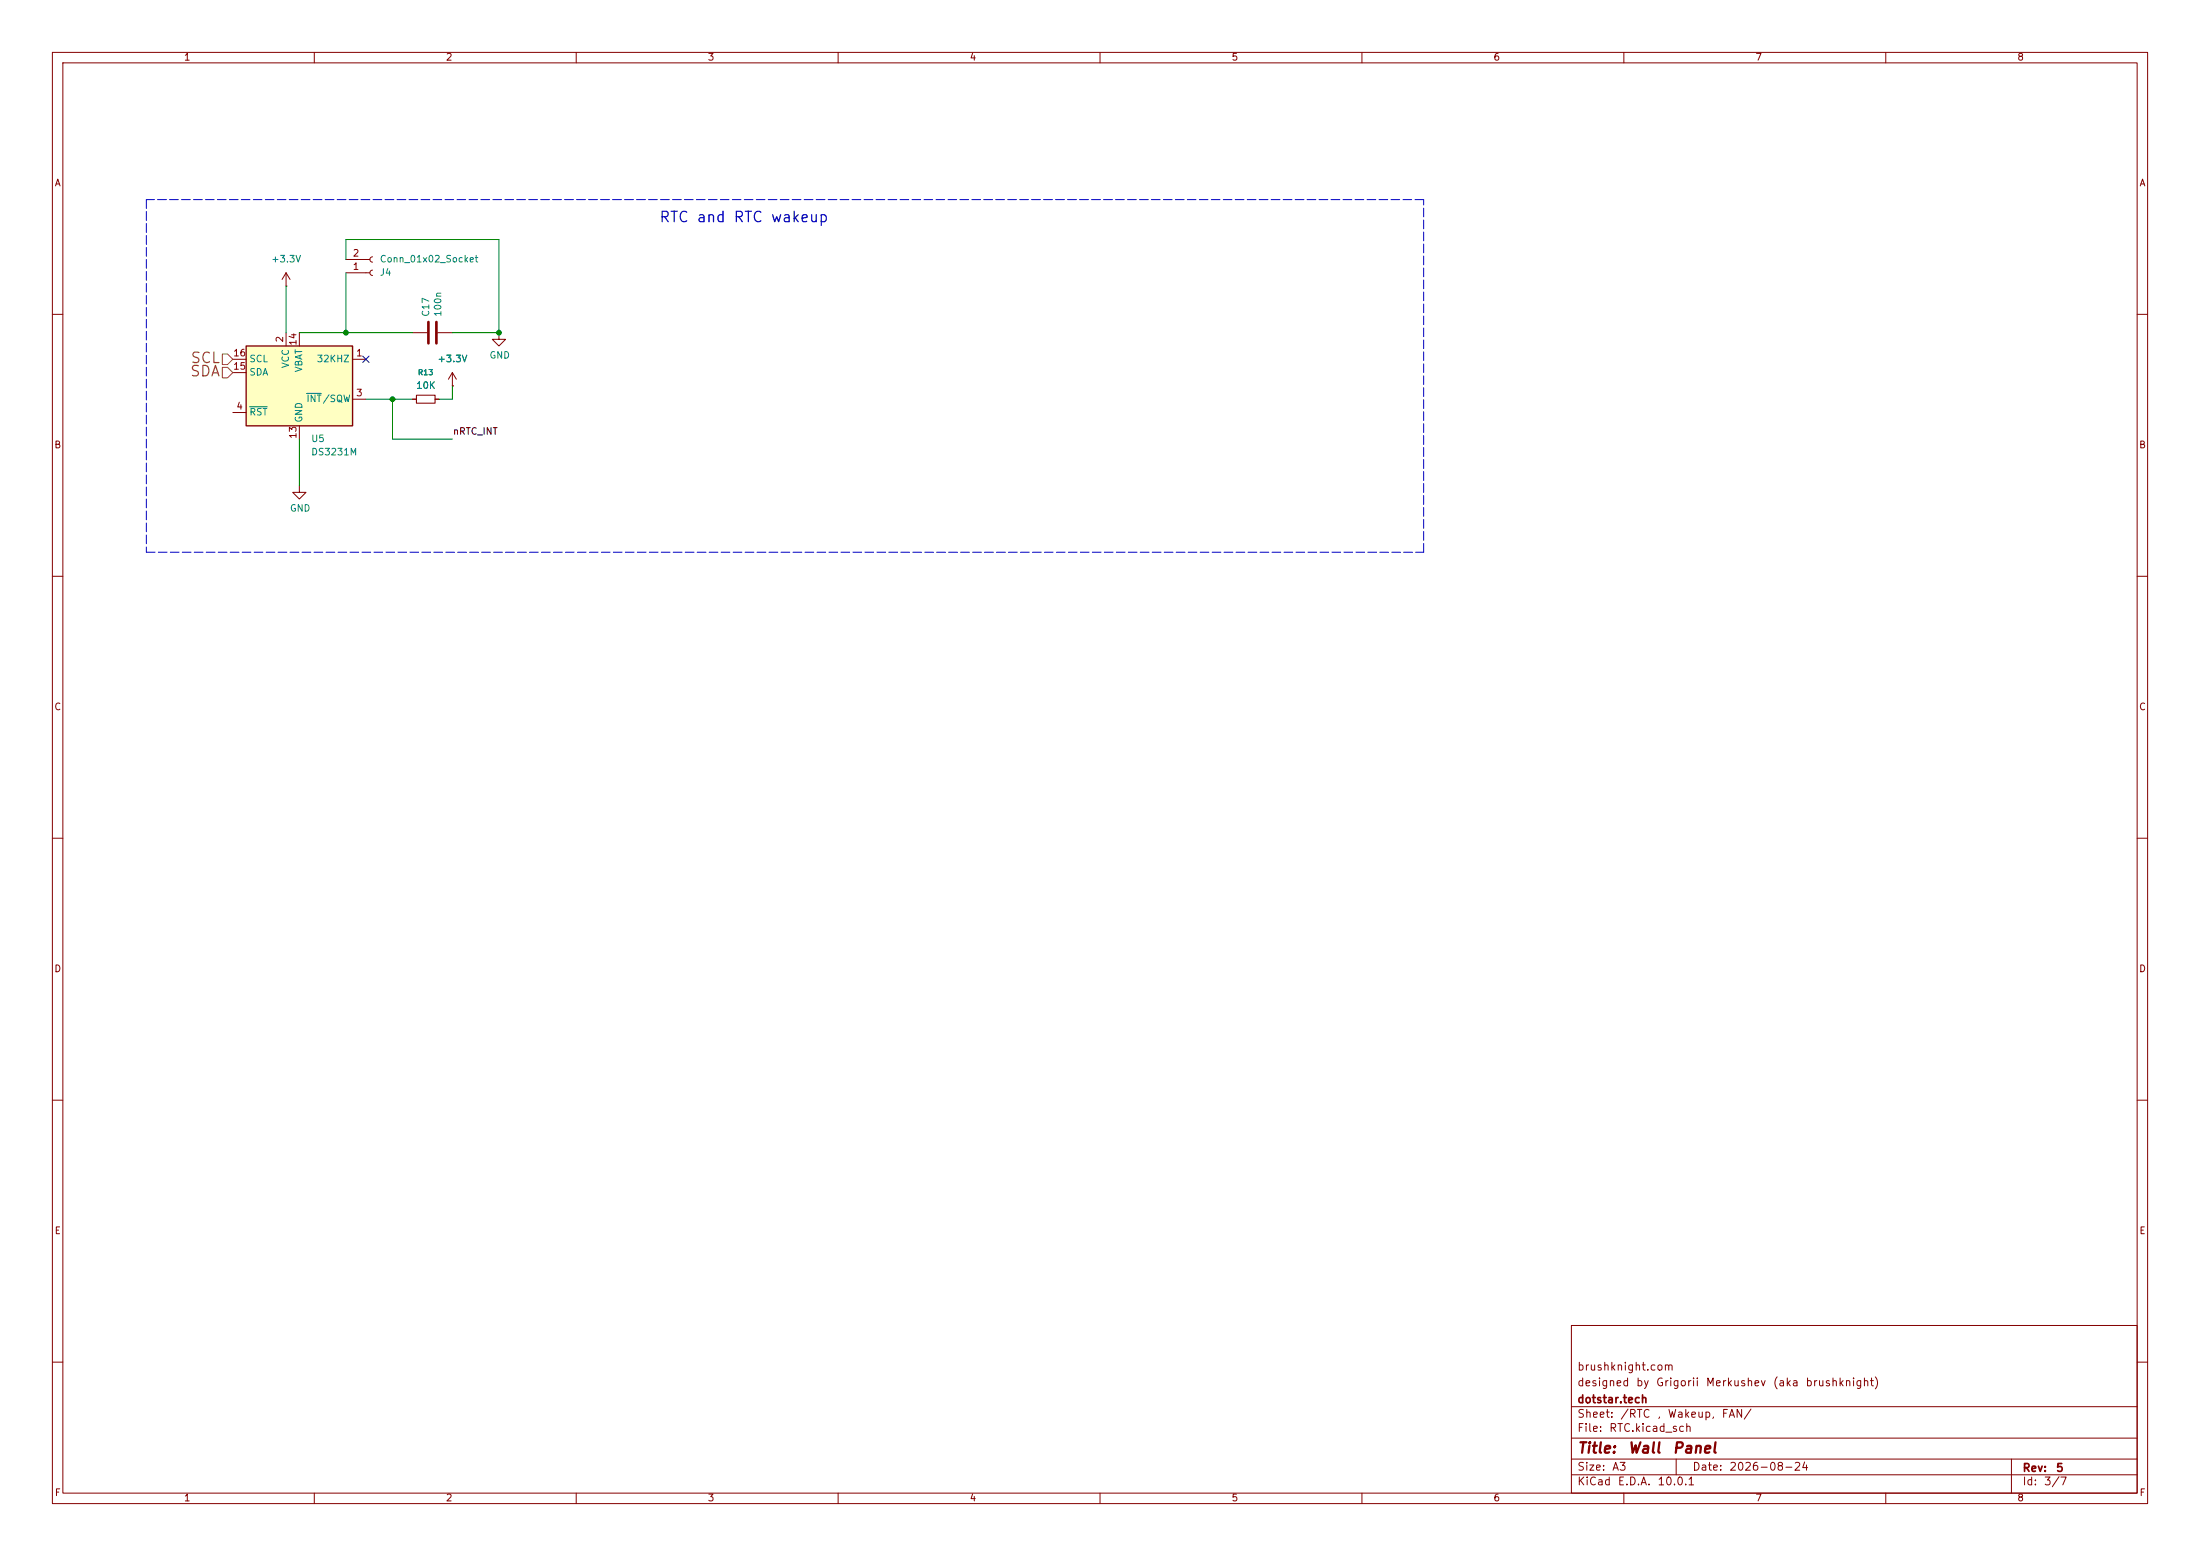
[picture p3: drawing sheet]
<svg xmlns="http://www.w3.org/2000/svg" width="420mm" height="297mm" viewBox="0 0 420 297" stroke-linecap="round" stroke-linejoin="round" font-family="sans-serif">
<g fill="none" stroke="#840000" stroke-width=".19">
<path d="M10 10h400v277h-400zM12 12h396v273h-396zM60 10v2M110 10v2M160 10v2M210 10v2M260 10v2M310 10v2M360 10v2M54.6 54.6h.1M54.6 52.1l-.8 1.2M54.6 52.1l.8 1.2"/>
<path d="M54.6 52.1v2.5M66 52.1h4.6M66 49.5h4.6M71.1 51.6l-.3 .1-.2 .4 .2 .3 .3 .2M71.1 49l-.3 .2-.2 .3 .2 .4 .3 .1M10 60h2M78.7 63.5h2.8M78.7 76.2h.8M83.1 76.2h.7M83.6 63.5h2.8M86.4 73.7h.1M86.4 71.1l-.8 1.3"/>
<path d="M86.4 71.1l.7 1.3M86.4 71.1v2.6M95.2 63.5v1.3h1.3l-1.3 1.2-1.2-1.2h1.2M408 60h2M10 110h2M408 110h2M10 160h2M408 160h2M10 210h2M408 210h2M300 253h108v32h-108zM10 260h2"/>
<path d="M300 278.5h108M300 274.5h108M300 268.5h108M320 278.5v3M384 278.5v6.5M408 260h2M60 285v2M110 285v2M160 285v2M210 285v2M260 285v2M300 281.5h108"/>
<path d="M310 285v2M360 285v2"/>
</g>
<path d="M81.8 61.5v4M83.3 61.5v4" fill="none" stroke="#840000" stroke-width=".51"/>
<path d="M79.5 75.4h3.6v1.6h-3.6z" fill="none" stroke="#840000" stroke-width=".2"/>
<path d="M47 66h20.3v15.3h-20.3z" fill="#ffffc2"/>
<path d="M47 66h20.3v15.3h-20.3z" fill="none" stroke="#840000" stroke-width=".25"/>
<path d="M44.4 68.6h2.6M44.4 78.7h2.6M44.4 71.1h2.6M54.6 63.5v2.5M57.1 63.5v2.5M67.3 68.6h2.5M67.3 76.2h2.5M78.7 76.2h.8M83.1 76.2h.7M86.4 73.7h.1M57.1 92.7v1.3h1.3l-1.3 1.3-1.2-1.3h1.2M57.1 81.3v2.5" fill="none" stroke="#840000" stroke-width=".19"/>
<path d="M47.6 77.6h3.4M58.5 75.1h2.9" fill="none" stroke="#008484" stroke-width=".19"/>
<path d="M42.4 70.1h1l1 1-1 1h-1zM42.4 67.6h1l1 1-1 1h-1z" fill="none" stroke="#848400" stroke-width=".19"/>
<path d="M27.9 38.1v67.3M271.8 38.1h-243.9M27.9 105.4h243.9M271.8 105.4v-67.3" fill="none" stroke="#0000c2" stroke-width=".19" stroke-dasharray="1.7 .6"/>
<path d="M54.6 54.6v8.9M66 49.5v-3.8h29.2v17.8h-8.8M66 52.1v11.4M57.1 63.5h21.6M69.8 76.2h8.9M74.9 76.2v7.6h11.5M86.4 73.7v2.5h-2.6M57.1 83.8v8.9" fill="none" stroke="#008400" stroke-width=".19"/>
<path d="M69.2 68l1.3 1.2M70.5 68l-1.3 1.2" fill="none" stroke="#000084" stroke-width=".19"/>
<g fill="#008400" stroke="#008400" stroke-width=".19">
<circle cx="95.2" cy="63.5" r=".46"/>
<circle cx="66" cy="63.5" r=".46"/>
<circle cx="74.9" cy="76.2" r=".46"/>
</g>
<text font-size="2" fill="#0000c2" x="125.7" y="42.9">RTC and RTC wakeup</text>
<g font-size="2" fill="#848400">
<text x="36.2" y="69.8">SCL</text>
<text x="36.1" y="72.4">SDA</text>
</g>
<g font-size="2" fill="#840000">
<text x="301" y="277.9">Title:</text>
<text x="310.6" y="277.9">Wall</text>
<text x="319.2" y="277.9">Panel</text>
</g>
<g font-size="1.5" fill="#840000">
<text x="301" y="262">brushknight.com</text>
<text x="301" y="268.2">dotstar.tech</text>
<text x="301" y="265">designed</text>
<text x="312.2" y="265">by</text>
<text x="316" y="265">Grigorii</text>
<text x="325.5" y="265">Merkushev</text>
<text x="338.3" y="265">(aka</text>
<text x="344.6" y="265">brushknight)</text>
<text x="301" y="273.7">File:</text>
<text x="301" y="271">Sheet:</text>
<text x="307.1" y="273.7">RTC.kicad_sch</text>
<text x="309.2" y="271">/RTC</text>
<text x="316.2" y="271">,</text>
<text x="318.2" y="271">Wakeup,</text>
<text x="328.5" y="271">FAN/</text>
<text x="301" y="281.1">Size:</text>
<text x="307.6" y="281.1">A3</text>
<text x="323" y="281.1">Date:</text>
<text x="330" y="281.1">2026-08-24</text>
<text x="386" y="281.3">Rev:</text>
<text x="392.4" y="281.3">5</text>
<text x="301" y="283.9">KiCad</text>
<text x="308.7" y="283.9">E.D.A.</text>
<text x="316.3" y="283.9">10.0.1</text>
<text x="386" y="283.9">Id:</text>
<text x="390.1" y="283.9">3/7</text>
</g>
<g font-size="1.3" fill="#840000">
<text x="35" y="11.9">1</text>
<text x="85" y="11.9">2</text>
<text x="135" y="11.9">3</text>
<text x="185" y="11.9">4</text>
<text x="235" y="11.9">5</text>
<text x="285" y="11.9">6</text>
<text x="335" y="11.9">7</text>
<text x="385" y="11.9">8</text>
<text x="10.3" y="35.9">A</text>
<text x="408.3" y="35.9">A</text>
<text x="67.2" y="51.8">1</text>
<text x="67.2" y="49.3">2</text>
<text x="54.4" y="65.5" transform="rotate(-90 54.4 65.5)">2</text>
<text x="44.4" y="70.9">15</text>
<text x="44.4" y="68.3">16</text>
<text x="56.9" y="66.1" transform="rotate(-90 56.9 66.1)">14</text>
<text x="67.9" y="68.3">1</text>
<text x="67.9" y="75.9">3</text>
<text x="45" y="78.5">4</text>
<text x="56.9" y="83.9" transform="rotate(-90 56.9 83.9)">13</text>
<text x="10.3" y="85.9">B</text>
<text x="408.2" y="85.9">B</text>
<text x="10.3" y="135.9">C</text>
<text x="408.2" y="135.9">C</text>
<text x="10.3" y="185.9">D</text>
<text x="408.2" y="185.9">D</text>
<text x="10.3" y="235.9">E</text>
<text x="408.3" y="235.9">E</text>
<text x="10.3" y="285.9">F</text>
<text x="35" y="286.9">1</text>
<text x="85" y="286.9">2</text>
<text x="135" y="286.9">3</text>
<text x="185" y="286.9">4</text>
<text x="235" y="286.9">5</text>
<text x="285" y="286.9">6</text>
<text x="335" y="286.9">7</text>
<text x="385" y="286.9">8</text>
<text x="408.3" y="285.9">F</text>
</g>
<g font-size="1.3" fill="#008484">
<text x="51.7" y="50.4">+3.3V</text>
<text x="72.4" y="52.9">J4</text>
<text x="72.4" y="50.4">Conn_01x02_Socket</text>
<text x="82.2" y="60.6" transform="rotate(-90 82.2 60.6)">C17</text>
<text x="84.6" y="60.6" transform="rotate(-90 84.6 60.6)">100n</text>
<text x="47.5" y="72">SDA</text>
<text x="47.5" y="69.4">SCL</text>
<text x="55.5" y="70.4" transform="rotate(-90 55.5 70.4)">VCC</text>
<text x="58" y="71.2" transform="rotate(-90 58 71.2)">VBAT</text>
<text x="60.4" y="69.4">32KHZ</text>
<text x="83.4" y="69.4">+3.3V</text>
<text x="93.3" y="68.8">GND</text>
<text x="58.4" y="77.1">INT/SQW</text>
<text x="79.3" y="74.5">10K</text>
<text x="47.5" y="79.6">RST</text>
<text x="58" y="80.8" transform="rotate(-90 58 80.8)">GND</text>
<text x="59.3" y="87.2">DS3231M</text>
<text x="59.3" y="84.7">U5</text>
<text x="55.2" y="98">GND</text>
</g>
<text font-size="1.3" x="86.4" y="83.3">nRTC_INT</text>
<text font-size="1" fill="#008484" x="79.7" y="71.9">R13</text>
</svg>
